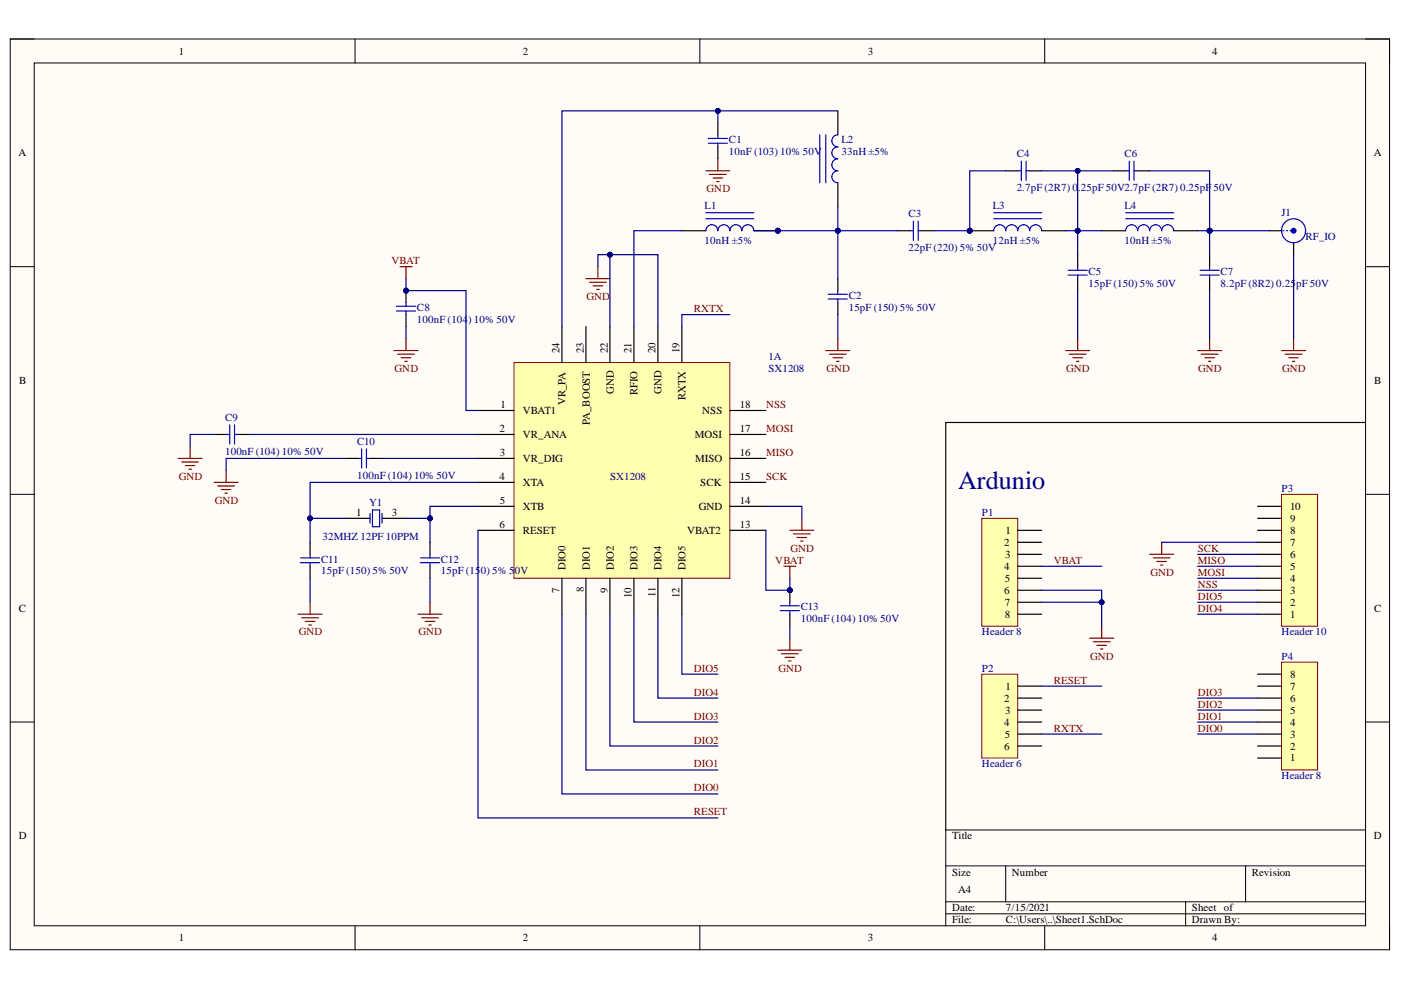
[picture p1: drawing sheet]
# Altium project SX1230_ref.PrjPcb
1 sheet, 24 parts. Net scope: global (net labels, ports and power ports of the same name join across sheets).
Board file: PCB1.PcbDoc

## Sheet Sheet1.SchDoc
size A4; SheetNumber: 1; SheetTotal: 1

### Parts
1  SX1208  [QFN-24_4x4x05P]  (part A of 2)
C1  10nF (103) 10% 50V  [0603_C]
C2  15pF (150) 5% 50V  [0603_C]
C3  22pF (220) 5% 50V  [0603_C]
C4  2.7pF (2R7) 0.25pF 50V  [0603_C]
C5  15pF (150) 5% 50V  [0603_C]
C6  2.7pF (2R7) 0.25pF 50V  [0603_C]
C7  8.2pF (8R2) 0.25pF 50V  [0603_C]
C8  100nF (104) 10% 50V  [0603_C]
C9  100nF (104) 10% 50V  [0603_C]
C10  100nF (104) 10% 50V  [0603_C]
C11  15pF (150) 5% 50V  [0603_C]
C12  15pF (150) 5% 50V  [0603_C]
C13  100nF (104) 10% 50V  [0603_C]
J1  RF_IO  [PCBComponent_1]
L1  10nH ±5%  [0603_L]
L2  33nH ±5%  [0603_L]
L3  12nH ±5%  [0603_L]
L4  10nH ±5%  [0603_L]
P1  Header 8  [HDR1X8]
P2  Header 6  [HDR1X6]
P3  Header 10  [HDR1X10]
P4  Header 8  [HDR1X8]
Y1  32MHZ 12PF 10PPM  [SMD-3225_4P]

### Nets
GND: 1.14(GND) 1.20(GND) 1.22(GND) C1.1 C2.1 C5.1 C7.1 C8.1 C9.2 C10.2 C11.1 C12.1 C13.1 J1.2(Y) P1.6 P1.7 P3.7
VBAT: 1.1(VBAT1) 1.13(VBAT2) C8.2 C13.2 P1.4
DIO0: 1.7(DIO0) P4.3
DIO1: 1.8(DIO1) P4.4
DIO2: 1.9(DIO2) P4.5
DIO3: 1.10(DIO3) P4.6
DIO4: 1.11(DIO4) P3.1
DIO5: 1.12(DIO5) P3.2
MISO: 1.16(MISO) P3.5
MOSI: 1.17(MOSI) P3.4
NSS: 1.18(NSS) P3.3
RESET: 1.6(RESET) P2.1
RXTX: 1.19(RXTX) P2.5
SCK: 1.15(SCK) P3.6
Net1_2: 1.2(VR_ANA) C9.1
Net1_3: 1.3(VR_DIG) C10.1
Net1_4: 1.4(XTA) C11.2 Y1.1(OSC1)
Net1_5: 1.5(XTB) C12.2 Y1.3(OSC2)
Net1_21: 1.21(RFIO) L1.1
Net1_24: 1.24(VR_PA) C1.2 L2.2
NetC2_2: C2.2 C3.1 L1.2 L2.1
NetC3_2: C3.2 C4.1 L3.1
NetC4_2: C4.2 C5.2 C6.1 L3.2 L4.1
NetC6_2: C6.2 C7.2 J1.1(X) L4.2

Not connected (* = marked no-connect by the designer): 1 23(PA_BOOST); P1 1 2 3 5 8; P2 2 3 4 6; P3 8 9 10; P4 1 2 7 8

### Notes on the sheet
- (near P1) Ardunio
- Labels drawn without touching a wire or pin: ~{}
